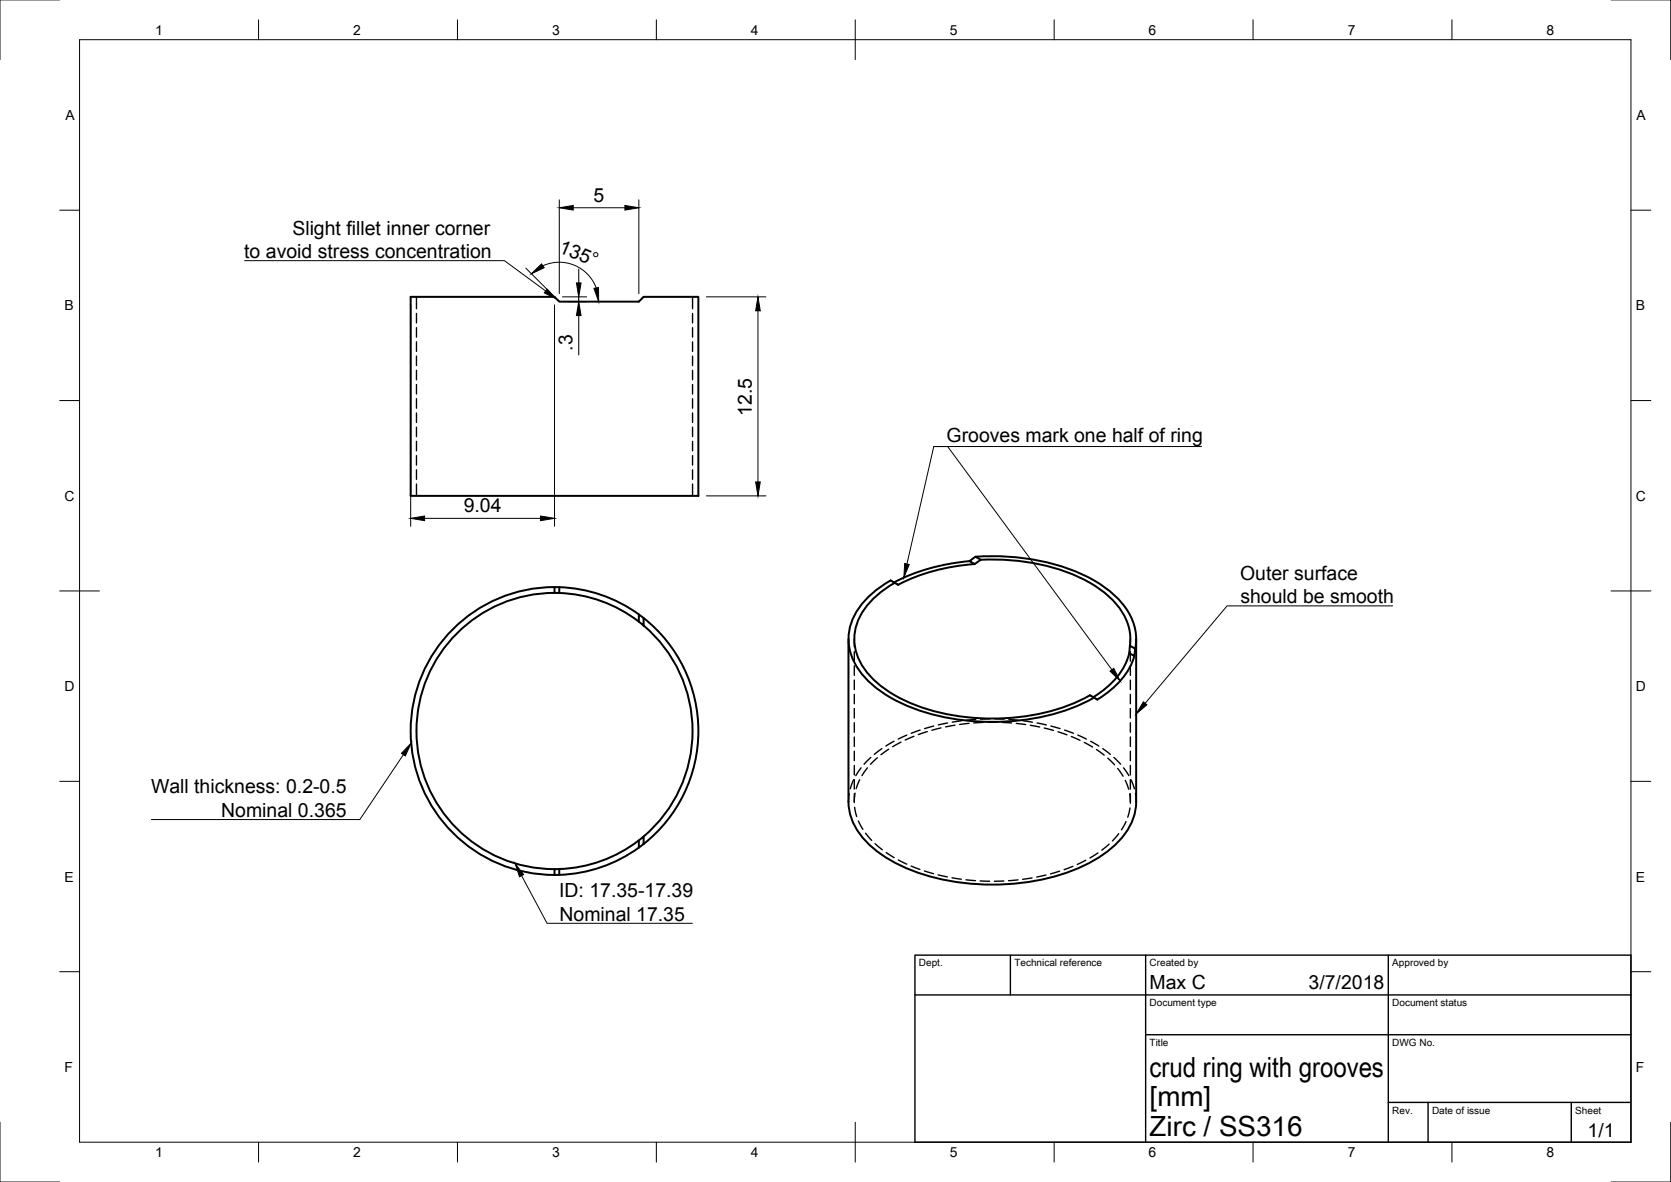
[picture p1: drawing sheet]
<svg xmlns="http://www.w3.org/2000/svg" width="420mm" height="297mm" viewBox="0 0 420 297" stroke-linecap="round" stroke-linejoin="round" font-family="sans-serif">
<!-- layer: Visible -->
<g fill="none" stroke="#000" stroke-width=".5">
<path d="M103.3 74.6h36.1l.4 .4a1.44 1.44 0 0 0 1.9 .8h18.1a1.13 1.13 0 0 0 1.4-.6 1.09 1.09 0 0 1 1.5-.6h12.9v50h-72.3zM245.3 139.9a54.6 54.6 0 0 1 29.8 6 20.1 20.1 0 0 1 10.3 12.1 12.1 12.1 0 0 1 0 5M139.4 147.5a36.2 36.2 0 0 0-36.1 36.2 36.2 36.2 0 0 0 36.1 36.2M139.4 149a34.7 34.7 0 0 0-34.7 34.7 34.7 34.7 0 0 0 34.7 34.7M140.6 149a34.7 34.7 0 0 1 20 7.2M140.6 147.6l-1.2-.1v1.5h1.2M140.6 147.6v1.4M140.6 147.6a36.2 36.2 0 0 1 20 6.8M160.6 154.4l1.2 .9v1.9l-1.2-1zM161.8 157.2a34.7 34.7 0 0 1 0 53M161.8 155.3a36.2 36.2 0 0 1 0 56.8M225 146.5a19.3 19.3 0 0 0-9.8 11 12.9 12.9 0 0 0 3.3 12 33.1 33.1 0 0 0 16.8 9.3 56 56 0 0 0 36.9-3.1l1.9-1 1.8 1.1a19.8 19.8 0 0 0 9.3-10.9"/>
<path d="M243.8 141l1.5-1.1 1.3 .8-1.5 1.1zM243.8 141a50.3 50.3 0 0 0-19 5.4M245.1 141.7a48.9 48.9 0 0 0-19.3 5.3l-1.9-1.1a20.6 20.6 0 0 0-10 10.9 13.3 13.3 0 0 0 3.5 13.4 36.7 36.7 0 0 0 19.1 9.8 58.1 58.1 0 0 0 36.7-3.7l1.9-1M246.6 140.7a50.3 50.3 0 0 1 28.9 6.7 17.7 17.7 0 0 1 8.5 11.1l.2 2.5-.1 1.3M213.3 160.6v40.9a15.3 15.3 0 0 0 5.9 11.3 41.9 41.9 0 0 0 22.4 9 55.4 55.4 0 0 0 33.5-5.6 20.5 20.5 0 0 0 10.2-11.6l.4-3.1v-40.9M283.9 164.1a18.5 18.5 0 0 1-9 11.1M284.1 162.3l1.3 .7-.2 1.9-1.3-.8zM139.4 218.4h1.2v1.5h-1.2zM160.6 211.2l1.2-1v1.9l-1.2 .9zM160.6 213a36.2 36.2 0 0 1-20 6.9M160.6 211.2a34.7 34.7 0 0 1-20 7.2"/>
</g>
<!-- layer: Hidden -->
<g fill="none" stroke="#000" stroke-width=".35">
<path d="M104.7 74.6v3M104.7 78.8v2.3M174.1 74.6v3M174.1 78.8v2.3M104.7 82.3v2.4M104.7 85.9v2.4M104.7 89.5v2.4M104.7 93.1v2.3M104.7 96.6v2.4M174.1 82.3v2.4M174.1 85.9v2.4M174.1 89.5v2.4"/>
<path d="M174.1 93.1v2.3M174.1 96.6v2.4M104.7 100.2v2.4M104.7 103.8v2.4M104.7 107.3v2.4M104.7 110.9v2.4M104.7 114.5v2.4M104.7 118.1v2.3M174.1 100.2v2.4M174.1 103.8v2.4M174.1 107.3v2.4M174.1 110.9v2.4"/>
<path d="M174.1 114.5v2.4M174.1 118.1v2.3M104.7 121.6v3M174.1 121.6v3M223.9 145.9l.9 .5M224.8 146.4l1 .6M224.8 146.4h.1M214.8 160.6v2M214.8 163.8v2.3M214.8 167.3v2.4M214.8 170.9v2.4M214.8 174.5v2.4"/>
<path d="M214.8 178.1v2.3M274.1 174.7l1.8 1.1M284.2 160.6v2M284.2 163.8v2.3M284.2 167.3v2.4M284.2 170.9v2.4M284.2 174.5v2.4M284.2 178.1v2.3M213.5 199.4l-.2 2.1M214.6 196l-.8 2.2M214.8 181.6v2.4M214.8 185.2v2.4"/>
<path d="M214.8 188.8v2.4M214.8 192.3v2.4M214.8 195.9v2.4M214.8 199.5v2M215 199.3l-.2 2.4M216.2 196l-.9 2.2M216.5 193l-1.3 1.9M218.1 193l-1.4 1.9M218.9 190.3l-1.6 1.7M220.6 190.4l-1.7 1.7M221.7 188.1l-1.9 1.5M223.4 188.3l-1.9 1.4"/>
<path d="M224.8 186.3l-2.1 1.2M226.5 186.5l-2 1.1M228 184.7l-2.2 1M229.8 185l-2.2 1M231.3 183.5l-2.2 .8M233.2 183.8l-2.3 .8M234.8 182.5l-2.3 .6M236.6 182.9l-2.3 .6M238.3 181.7l-2.4 .5M240.1 182.2l-2.3 .5M241.8 181.1l-2.4 .4M243.7 181.8l-2.4 .3"/>
<path d="M245.3 180.8l-2.3 .2M247.2 181.5l-2.4 .2M248.4 181.5h2.4M248.9 180.7h-2.4M250.1 180.7h2.4M252 181.5l2.4 .2M253.7 180.8l2.4 .2M255.5 181.8l2.4 .3M257.2 181.1l2.4 .4M259.1 182.3l2.3 .4M260.8 181.7l2.3 .5M262.6 183l2.3 .6"/>
<path d="M264.3 182.5l2.2 .6M266 183.9l2.3 .8M267.7 183.5l2.2 .8M269.4 185.1l2.2 .9M271 184.7l2.2 1M272.6 186.6l2.1 1.1M274.2 186.3l2.1 1.2M275.7 188.4l1.9 1.4M277.3 188.1l1.9 1.5M278.6 190.5l1.7 1.7M280.1 190.4l1.7 1.6M281 193.1l1.4 2"/>
<path d="M282.5 193l1.3 1.9M282.9 196.1l.9 2.2M284 199.5l.2 2.4M284.2 181.6v2.4M284.2 185.2v2.4M284.2 188.8v2.4M284.2 192.3v2.4M284.2 195.9v2.4M284.2 199.5v2M284.4 196l.8 2.2M285.5 199.4l.2 2.1M214.9 202.9l.5 2.3"/>
<path d="M215.8 206.3l1.2 2.1M217.6 209.4l1.6 1.8M220 212l1.9 1.6M222.8 214.3l2 1.2M225.9 216.1l2.1 1.1M229.1 217.6l2.2 .9M232.4 218.9l2.3 .7M235.9 219.9l2.3 .5M263 219.9l-2.3 .5M266.4 218.9l-2.3 .7M269.8 217.7l-2.2 .8M273 216.2l-2.1 1"/>
<path d="M276.1 214.3l-2 1.3M278.9 212.1l-1.9 1.6M281.3 209.5l-1.6 1.8M283.1 206.5l-1.1 2M284.1 203l-.5 2.4M239.4 220.6l2.3 .4M242.9 221.1l2.4 .2M246.5 221.4l2.3 .1M252.4 221.4l-2.4 .1M256 221.1l-2.4 .2M259.5 220.6l-2.4 .4"/>
</g>
<!-- layer: Border -->
<g fill="none" stroke="#000" stroke-width=".25">
<path d="M15 0h-15v15M405.1 0h15v15M20 10h390.1v277h-390.1zM65 5v5M115 5v5M165 5v5M215 5v10M265.1 5v5M315.1 5v5M365.1 5v5M15 52.8h5M410.1 52.8h5"/>
<path d="M15 100.7h5M410.1 100.7h5M15 148.5h10M405.1 148.5h10M15 196.4h5M410.1 196.4h5M15 244.2h5M410.1 244.2h5M0 282v15h15M65 287v5M115 287v5M165 287v5"/>
<path d="M215 282v10M265.1 287v5M315.1 287v5M365.1 287v5M420.1 282v15h-15"/>
</g>
<!-- layer: TitleBlock -->
<path d="M230 240h180.1v47h-180.1zM230 250h180.1M254.1 240v10M288.1 240v47M349.1 240v47M288.1 260h122M349.1 277h61M359.1 277v10M395.1 277v10" fill="none" stroke="#000" stroke-width=".35"/>
<!-- layer: Dimensions -->
<g fill="none" stroke="#000" stroke-width=".25">
<path d="M140.6 50.2v23.6M144.1 52.2h13M160.6 50.2v23.6M103.3 76.6v55.7M132.2 67.4l5.8 5.8M136.5 66.8a9.9 9.9 0 0 1 13.4 5.6M139.4 76.6v55.7M141.4 74.6h6.1M142.6 75.8h4.9M145.5 67.6v3.5M145.5 74.6v1.2M145.5 79.3v9.9"/>
<path d="M177.6 74.6h15M190.6 78.1v43M106.8 130.3h29.1M177.6 124.6h15"/>
</g>
<path d="M140.6 52.2l3.5-.6v1.2zM157.1 51.6l3.5 .6-3.5 .6zM133.6 68.8l2.6-2.5 .6 1zM144.9 71.1h1.2l-.6 3.5zM145.5 75.8l.6 3.5h-1.2zM149.3 72.5l1.2-.2v3.5zM190.6 74.6l.6 3.5h-1.2zM103.3 130.3l3.5-.6v1.1zM135.9 129.7l3.5 .6-3.5 .5zM190 121.1h1.2l-.6 3.5z" fill="#000" stroke="#000" stroke-width=".25"/>
<!-- layer: Annotations -->
<path d="M137.6 72.7l2.4 2.5-3.1-1.6zM227.5 141.6l1.1 .3-1.3 3.3zM279.1 168.7l.9-.7 1.6 3.1zM287.5 176.4l.9 .7-2.7 2.3zM103.4 186.7l-1.5 3.3-1-.7zM129.5 217l2.2 2.8-1.1 .5z" fill="#000" stroke="#000" stroke-width=".25"/>
<path d="M61.5 65.5h65.3l10.4 7.6M234.8 112.2h3.5l41.3 56.1M302.1 112.2h-67.3l-6.8 29.5M350.2 152.3h-41.7l-20.6 24.4M101.4 189.6l-10.9 16.4h-52.5M131.1 220l6.4 12h36.6" fill="none" stroke="#000" stroke-width=".25"/>
<g font-size="7">
<text x="289.1" y="270.5">crud ring with grooves</text>
<text x="289.1" y="278">[mm]</text>
<text x="289.1" y="285.5">Zirc / SS316</text>
</g>
<g font-size="4.9">
<text x="149.3" y="50.7">5</text>
<text x="73.5" y="59">Slight fillet inner corner</text>
<text x="61.4" y="64.8">to avoid stress concentration</text>
<text x="140.2" y="63.2" transform="rotate(22 140.2 63.2)">135°</text>
<text x="144" y="88.2" transform="rotate(-90 144 88.2)">.3</text>
<text x="189" y="104.5" transform="rotate(-90 189 104.5)">12.5</text>
<text x="238" y="111.2">Grooves mark one half of ring</text>
<text x="116.6" y="128.7">9.04</text>
<text x="311.8" y="145.7">Outer surface</text>
<text x="311.9" y="151.6">should be smooth</text>
<text x="38" y="199.4">Wall thickness: 0.2-0.5</text>
<text x="55.6" y="205.3">Nominal 0.365</text>
<text x="140.6" y="225.5">ID: 17.35-17.39</text>
<text x="140.7" y="231.3">Nominal 17.35</text>
<text x="289.1" y="248.5">Max C</text>
<text x="329" y="248.5">3/7/2018</text>
<text x="399.2" y="285.6">1/1</text>
</g>
<g font-size="3.5">
<text x="39" y="8.7">1</text>
<text x="88.8" y="8.7">2</text>
<text x="138.8" y="8.7">3</text>
<text x="188.8" y="8.7">4</text>
<text x="238.9" y="8.7">5</text>
<text x="288.8" y="8.7">6</text>
<text x="338.9" y="8.7">7</text>
<text x="388.9" y="8.7">8</text>
<text x="16.4" y="30.1">A</text>
<text x="411.5" y="30.1">A</text>
<text x="16.2" y="78">B</text>
<text x="411.3" y="78">B</text>
<text x="16.3" y="125.8">C</text>
<text x="411.3" y="125.8">C</text>
<text x="16.2" y="173.7">D</text>
<text x="411.3" y="173.7">D</text>
<text x="16.3" y="221.5">E</text>
<text x="411.3" y="221.5">E</text>
<text x="16.3" y="269.4">F</text>
<text x="411.3" y="269.4">F</text>
<text x="39" y="290.8">1</text>
<text x="88.8" y="290.8">2</text>
<text x="138.8" y="290.8">3</text>
<text x="188.8" y="290.8">4</text>
<text x="238.9" y="290.8">5</text>
<text x="288.8" y="290.8">6</text>
<text x="338.9" y="290.8">7</text>
<text x="388.9" y="290.8">8</text>
</g>
<g font-size="2.5">
<text x="231" y="242.8">Dept.</text>
<text x="255.1" y="242.8">Technical reference</text>
<text x="289.1" y="242.8">Created by</text>
<text x="350.1" y="242.8">Approved by</text>
<text x="289.1" y="252.8">Document type</text>
<text x="350.1" y="252.8">Document status</text>
<text x="289.1" y="262.8">Title</text>
<text x="350.1" y="262.8">DWG No.</text>
<text x="350.1" y="279.8">Rev.</text>
<text x="360.1" y="279.8">Date of issue</text>
<text x="396.1" y="279.8">Sheet</text>
</g>
</svg>
